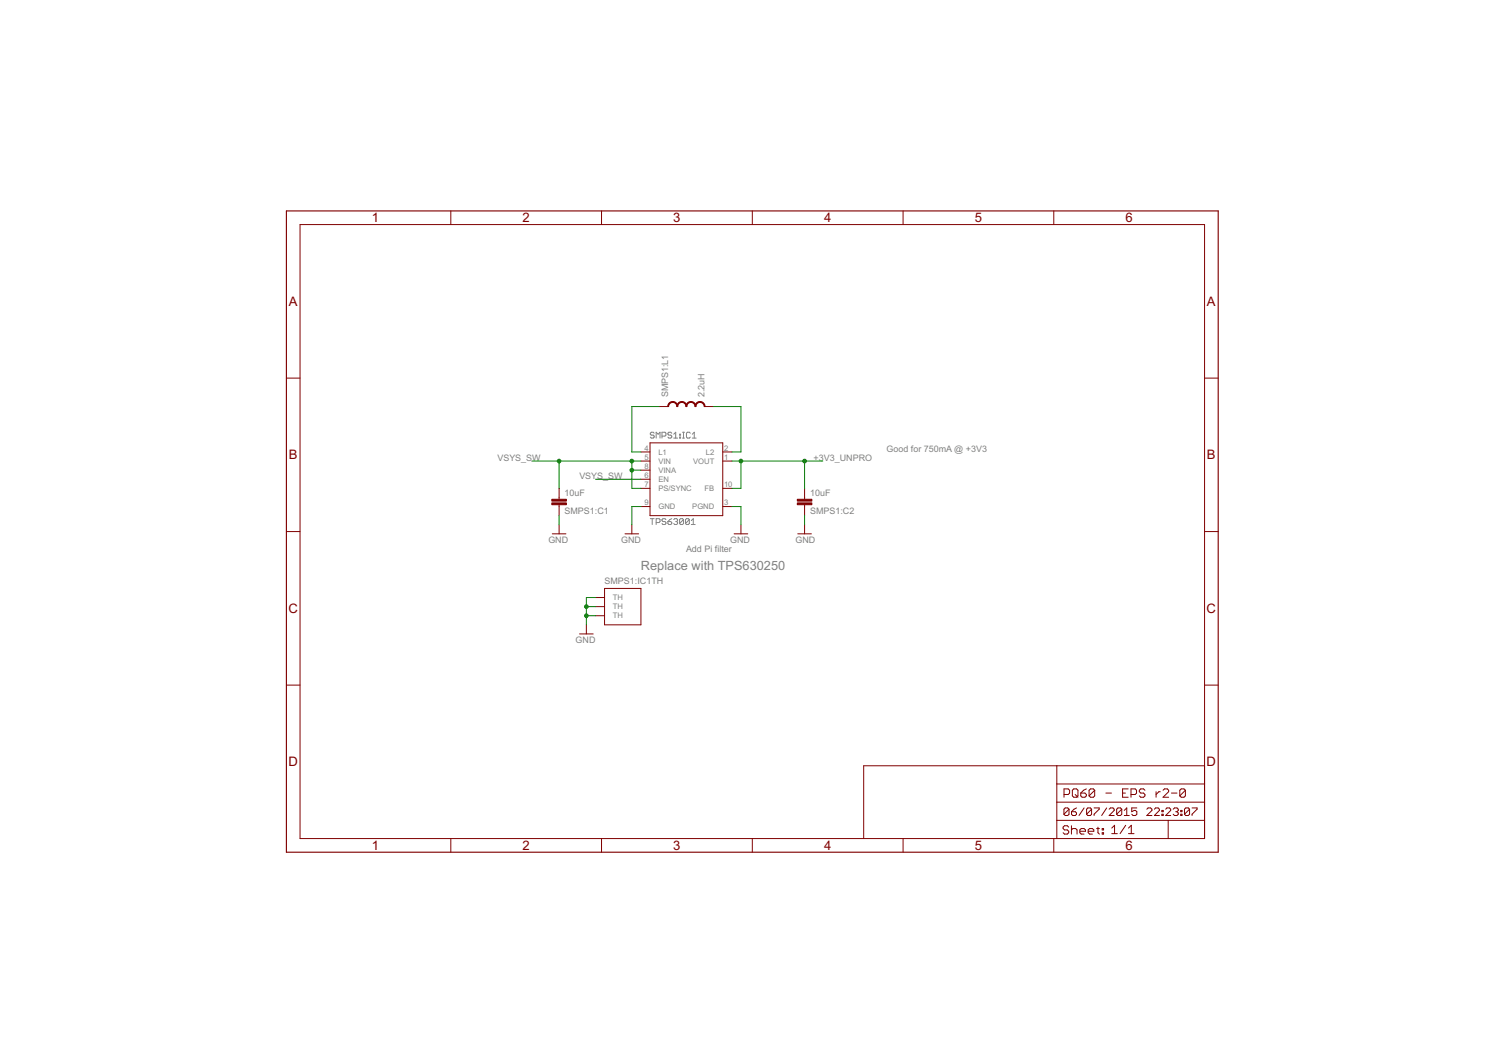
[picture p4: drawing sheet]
<svg xmlns="http://www.w3.org/2000/svg" width="420mm" height="297mm" viewBox="0 0 420 297" stroke-linecap="round" stroke-linejoin="round" font-family="sans-serif">
<g fill="none" stroke="#808080" stroke-width=".28">
<path d="M182.8 120.9l-.3-.2h-.6l-.2 .2 .2 .6h.6l.3 .3-.3 .5h-.6l-.2-.3M183.3 122.3v-1.6l.6 .5 .5-.5v1.6M184.9 121.8h.9l.2-.3v-.6l-.2-.2h-.9v1.6M187.7 120.9l-.3-.2h-.5l-.3 .2 .3 .6h.5l.3 .3-.3 .5h-.5l-.3-.3M188.2 122.3h1.1M188.2 121.2l.6-.5v1.6M189.8 121.2h.3v.3h-.3zM189.8 122h.3v.3h-.3zM190.7 120.7h.5M190.7 122.3h.5M190.9 120.7v1.6M192.8 120.9l-.2-.2h-.6l-.2 .2v1.1l.2 .3h.6l.2-.3"/>
<path d="M193.4 122.3h1.1M193.4 121.2l.6-.5v1.6M181.7 144.8h1.1M182.2 144.8v1.6M183.3 145.9h.8l.3-.3v-.5l-.3-.3h-.8v1.6M186 145.1l-.2-.3h-.6l-.3 .3 .3 .5h.6l.2 .3-.2 .5h-.6l-.3-.2M186.6 145.6h.8l.3 .6-.3 .2h-.5l-.3-.2zM187.7 144.8l-1.1 .8M188.2 145.1l.3-.3h.5l.3 .3-.3 .5M188.8 145.6h.2M189 145.6l.3 .3-.3 .5h-.5l-.3-.2M190.9 145.1l-.2-.3h-.6l-.3 .3v1.1"/>
<path d="M190.9 145.1v1.1l-.2 .2h-.6l-.3-.2M190.9 145.1l-1.1 1.1M192.6 145.1l-.3-.3h-.5l-.3 .3v1.1M192.6 145.1v1.1l-.3 .2h-.5l-.3-.2M192.6 145.1l-1.1 1.1M193.1 146.4h1.1M193.1 145.3l.6-.5v1.6"/>
</g>
<g fill="none" stroke="#800000" stroke-width=".28">
<path d="M125.9 58.9v3.8M168 58.9v3.8M210.2 58.9v3.8M252.3 58.9v3.8M294.4 58.9v3.8M83.8 62.7h252.7v171.4h-252.7zM80 105.6h3.8M184.1 113.5h2.6M196.8 113.5h2.6M336.5 105.6h3.8M156.2 136.3v3.1M179 126.2h2.6"/>
<path d="M179 128.7h2.6M179 131.3h2.6M179 133.8h2.6M179 136.3h2.6M181.6 123.6h20.3v20.4h-20.3zM201.9 126.2h2.5M201.9 128.7h2.5M201.9 136.3h2.5M224.8 136.3v3.1M80 148.4h3.8M154.3 149h3.8M156.2 140.9v3.1"/>
<path d="M156.2 146.5v2.5M174.6 149h3.8M176.5 146.5v2.5M179 141.4h2.6M201.9 141.4h2.5M205.1 149h3.8M207 146.5v2.5M222.9 149h3.8M224.8 140.9v3.1M224.8 146.5v2.5M336.5 148.4h3.8M161.9 177h3.8"/>
<path d="M163.8 174.4v2.6M166.3 166.8h2.6M166.3 169.4h2.6M166.3 171.9h2.6M168.9 164.3h10.1v10.1h-10.1zM80 191.3h3.8M336.5 191.3h3.8M295.2 213.8v20.3M295.2 218.9h41.3M336.5 213.8h-95.2v20.3M125.9 234.1v3.8M168 234.1v3.8"/>
<path d="M210.2 234.1v3.8M252.3 234.1v3.8M294.4 234.1v3.8M295.2 229h41.3M295.2 223.9h41.3M297.2 221.8h1.2l.4-.4v-.8l-.4-.4h-1.2v2.4M298.6 230.9l-.4-.4h-.8l-.4 .4v.4l.4 .4h.8l.4 .4v.4l-.4 .4h-.8l-.4-.4M298.6 225.9l-.3-.3h-.7l-.4 .3v1.4M298.6 225.9v1.4l-.3 .4h-.7l-.4-.4M298.6 225.9l-1.4 1.4M299.3 230.5v2.4M299.3 231.7l.4-.4h.8l.4 .4v1.2"/>
<path d="M299.3 226.6h1.1l.3 .4v.3l-.3 .4h-.7l-.4-.4zM299.6 220.6l.4-.4h.8l.3 .4v1.6l-.3 .4h-.8l-.4-.4zM300.4 221.8l.7 .8M300.7 225.6l-1.4 1M301.7 232.1h1.5v-.4l-.4-.4h-.8l-.3 .4v.8l.3 .4h.8M301.9 221.4h1.2l.4 .4v.4l-.4 .4h-.8l-.4-.4zM302.9 225.6l-1.5 2.1M303.5 220.2l-.8 .4-.8 .8M304 232.1h1.6v-.4l-.4-.4h-.8l-.4 .4v.8l.4 .4h.8M304.9 225.9l-.3-.3h-.7l-.3 .3v1.4M304.9 225.9v1.4l-.3 .4h-.7l-.3-.4M304.9 225.9l-1.3 1.4"/>
<path d="M305.6 225.6h1.5v.3l-1.5 1.4v.4M305.8 220.6l-.4-.4h-.7l-.5 .4v1.6M305.8 220.6v1.6l-.4 .4h-.7l-.5-.4M305.8 220.6l-1.6 1.6M306.3 231.3h.8M306.7 230.9v1.6l.4 .4M307.9 231.3h.4v.4h-.4zM307.9 232.5h.4v.4h-.4zM308.9 221.4h1.6M309.2 225.6l-1.4 2.1M309.9 225.9l.3-.3h.7l.4 .3v.4l-1.4 1.4h1.4M310.6 231.2l.8-.8v2.3"/>
<path d="M310.6 232.7h1.5M313.4 225.9l-.4-.3h-.7l-.3 .3v1.4M313.4 225.9v1.4l-.4 .4h-.7l-.3-.4M313.4 225.9l-1.4 1.4M313.6 221.4h.8M314.1 227.7h1.4M314.1 226.3l.7-.7v2.1M314.5 230.4l-1.6 2.3M315.2 220.2h-1.6v2.4h1.6M315.3 232.7h1.5M315.3 231.2l.7-.8v2.3M316 221.8h1.1l.4-.4v-.8l-.4-.4h-1.1v2.4"/>
<path d="M317.6 225.6h-1.4v1l.7-.3h.3l.4 .3v.7l-.4 .4h-.7l-.3-.4M319.8 220.6l-.3-.4h-.8l-.4 .4v.4l.4 .4h.8l.3 .4v.4l-.3 .4h-.8l-.4-.4M320.4 225.9l.3-.3h.7l.4 .3v.4l-1.4 1.4h1.4M322.5 225.9l.3-.3h.7l.4 .3v.4l-1.4 1.4h1.4M323 221v1.6M324.1 221h-.4l-.7 .8M324.6 227.3h.4v.4h-.4zM324.6 226.3h.4v.3h-.4zM324.9 220.6l.4-.4h.8l.4 .4v.4l-1.6 1.6h1.6M325.6 225.9l.4-.3h.7l.3 .3v.4l-1.4 1.4h1.4M326.3 229v5.1M327.3 221.4h1.5"/>
<path d="M327.7 225.9l.4-.3h.7l.4 .3v.4l-.4 .3M328.4 226.6h.4M328.8 226.6l.4 .4v.3l-.4 .4h-.7l-.4-.4M329.9 227.3h.3v.4h-.3zM329.9 226.3h.3v.3h-.3zM331.2 220.6l-.4-.4h-.8l-.4 .4v1.6M331.2 220.6v1.6l-.4 .4h-.8l-.4-.4M331.2 220.6l-1.6 1.6M332.3 225.9l-.3-.3h-.7l-.4 .3v1.4M332.3 225.9v1.4l-.3 .4h-.7l-.4-.4M332.3 225.9l-1.4 1.4M333 225.6h1.4v.3l-1.4 1.4v.4"/>
</g>
<g fill="#800000" stroke="#800000" stroke-width=".28">
<path d="M222.7 139.4h4.1v.5h-4.1z"/>
<path d="M222.7 140.4h4.1v.5h-4.1z"/>
<path d="M154.2 139.4h4v.5h-4z"/>
<path d="M154.2 140.4h4v.5h-4z"/>
</g>
<path d="M80 58.9h260.3v179h-260.3z" fill="none" stroke="#800000" stroke-width=".32"/>
<g fill="#800000" stroke="#800000" stroke-width=".28">
<path d="M186.9 112.5l1-.4v.3l-.7 .2-.4 .9h-.3z" fill-rule="evenodd"/>
<path d="M187.9 112.1a1.37 1.37 0 0 1 1.4 1.4h-.2l-.4-.9-.8-.2z" fill-rule="evenodd"/>
<path d="M189.5 112.5l1-.4v.3l-.7 .2-.5 .9h-.2z" fill-rule="evenodd"/>
<path d="M190.5 112.1a1.37 1.37 0 0 1 1.4 1.4h-.3l-.4-.9-.7-.2z" fill-rule="evenodd"/>
<path d="M192 112.5l1-.4v.3l-.7 .2-.4 .9h-.3z" fill-rule="evenodd"/>
<path d="M193 112.1a1.37 1.37 0 0 1 1.4 1.4h-.2l-.5-.9-.7-.2z" fill-rule="evenodd"/>
<path d="M194.6 112.5l1-.4v.3l-.8 .2-.4 .9h-.2z" fill-rule="evenodd"/>
<path d="M195.6 112.1a1.37 1.37 0 0 1 1.4 1.4h-.3l-.4-.9-.7-.2z" fill-rule="evenodd"/>
</g>
<g fill="none" stroke="#008000" stroke-width=".28">
<path d="M184.1 113.5h-7.6v12.7h2.5M199.4 113.5h7.6v12.7h-2.6M148.6 128.7h30.4M156.2 128.7v7.6M166.3 133.8h12.7M176.5 128.7v7.6h2.5M176.5 131.3h2.5M204.4 128.7h25.4M207 128.7v7.6h-2.6M224.8 128.7v7.6M156.2 144v2.5M179 141.4h-2.5v5.1"/>
<path d="M204.4 141.4h2.6v5.1M224.8 144v2.5M163.8 171.9h2.5M163.8 169.4h2.5M166.3 166.8h-2.5v7.6"/>
</g>
<g fill="#008000" stroke="#008000" stroke-width=".28">
<circle cx="163.8" cy="171.9" r=".51"/>
<circle cx="163.8" cy="169.4" r=".51"/>
<circle cx="207" cy="128.7" r=".51"/>
<circle cx="224.8" cy="128.7" r=".51"/>
<circle cx="176.5" cy="131.3" r=".51"/>
<circle cx="176.5" cy="128.7" r=".51"/>
<circle cx="156.2" cy="128.7" r=".51"/>
</g>
<g font-size="4.1" fill="#800000">
<text x="103.9" y="62.1">1</text>
<text x="146" y="62.1">2</text>
<text x="188.1" y="62.1">3</text>
<text x="230.2" y="62.1">4</text>
<text x="272.3" y="62.1">5</text>
<text x="314.4" y="62.1">6</text>
<text x="80.7" y="85.4">A</text>
<text x="337.2" y="85.4">A</text>
<text x="80.7" y="128.3">B</text>
<text x="337.2" y="128.3">B</text>
<text x="80.6" y="171.1">C</text>
<text x="337.1" y="171.1">C</text>
<text x="80.6" y="214">D</text>
<text x="337.1" y="214">D</text>
<text x="103.9" y="237.3">1</text>
<text x="146" y="237.3">2</text>
<text x="188.1" y="237.3">3</text>
<text x="230.2" y="237.3">4</text>
<text x="272.3" y="237.3">5</text>
<text x="314.4" y="237.3">6</text>
</g>
<text font-size="4" fill="#808080" x="179.1" y="159.2">Replace with TPS630250</text>
<g font-size="2.8" fill="#808080">
<text x="186.7" y="110.9" transform="rotate(-90 186.7 110.9)">SMPS1:L1</text>
<text x="196.8" y="110.9" transform="rotate(-90 196.8 110.9)">2.2uH</text>
<text x="139" y="128.7">VSYS_SW</text>
<text x="227.3" y="128.7">+3V3_UNPRO</text>
<text x="247.6" y="126.2">Good for 750mA @ +3V3</text>
<text x="161.8" y="133.8">VSYS_SW</text>
<text x="157.7" y="138.5">10uF</text>
<text x="157.7" y="143.6">SMPS1:C1</text>
<text x="226.3" y="138.5">10uF</text>
<text x="226.3" y="143.6">SMPS1:C2</text>
<text x="153.2" y="151.6">GND</text>
<text x="173.5" y="151.6">GND</text>
<text x="191.6" y="154.1">Add Pi filter</text>
<text x="204" y="151.6">GND</text>
<text x="222.2" y="151.6">GND</text>
<text x="168.9" y="163">SMPS1:IC1TH</text>
<text x="160.8" y="179.5">GND</text>
</g>
<g font-size="2.4" fill="#808080">
<text x="180.1" y="125.8">4</text>
<text x="202.3" y="125.8">2</text>
<text x="180.1" y="128.4">5</text>
<text x="180.1" y="130.9">8</text>
<text x="183.9" y="126.9">L1</text>
<text x="183.9" y="129.5">VIN</text>
<text x="193.6" y="129.5">VOUT</text>
<text x="197.2" y="126.9">L2</text>
<text x="202.3" y="128.4">1</text>
<text x="180.1" y="133.4">6</text>
<text x="180.1" y="136">7</text>
<text x="183.9" y="132">VINA</text>
<text x="183.9" y="134.6">EN</text>
<text x="183.9" y="137.1">PS/SYNC</text>
<text x="196.8" y="137.1">FB</text>
<text x="202.3" y="136">10</text>
<text x="180.1" y="141.1">9</text>
<text x="183.9" y="142.2">GND</text>
<text x="193.4" y="142.2">PGND</text>
<text x="202.3" y="141.1">3</text>
<text x="171.2" y="167.6">TH</text>
<text x="171.2" y="170.1">TH</text>
<text x="171.2" y="172.7">TH</text>
</g>
</svg>
